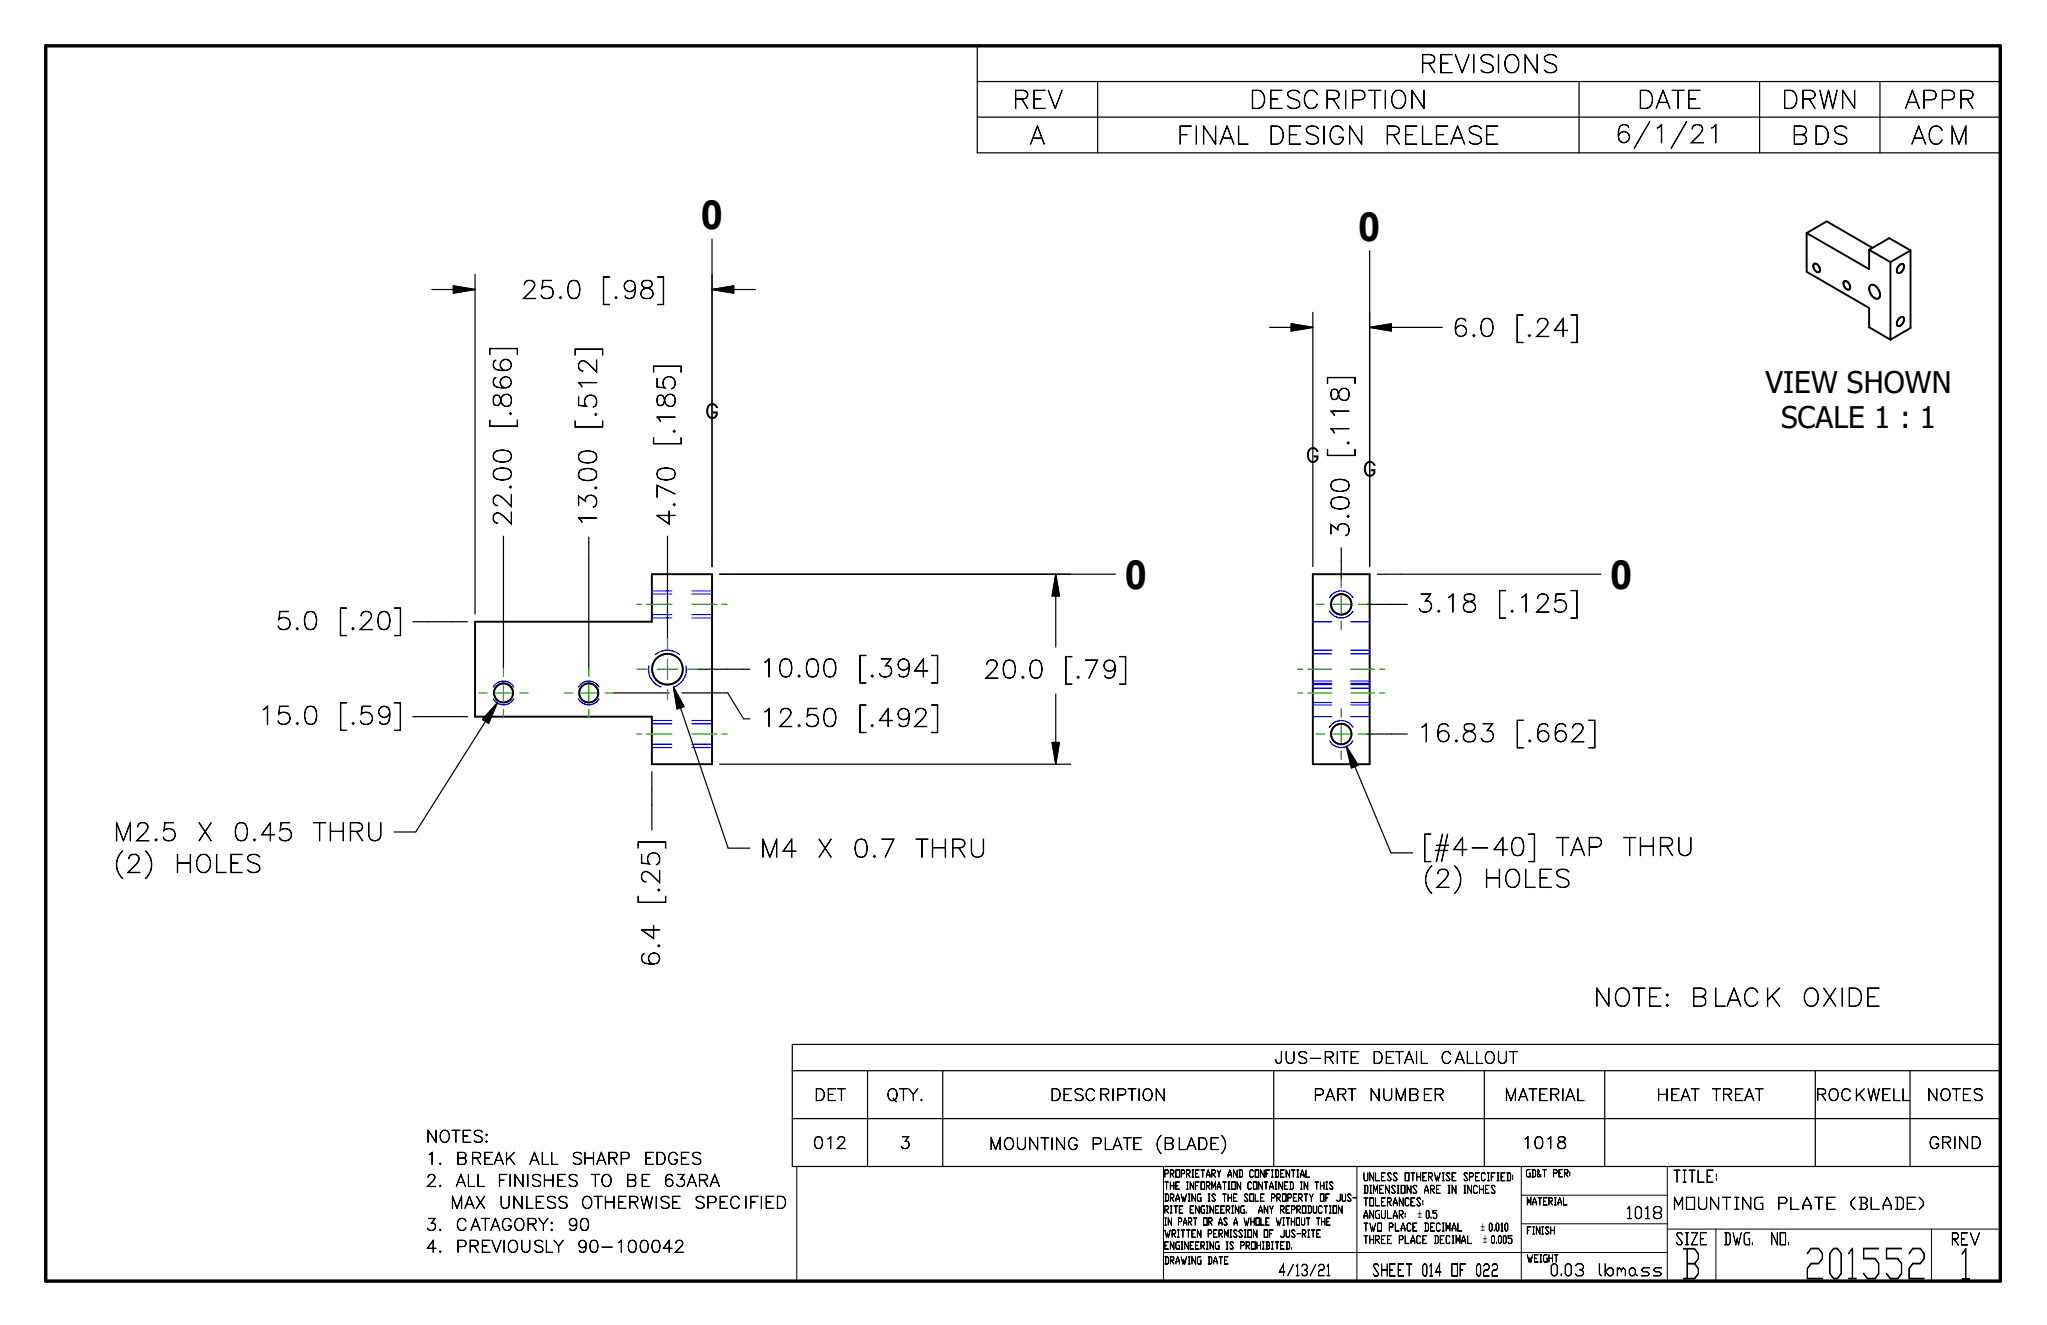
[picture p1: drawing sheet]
<svg xmlns="http://www.w3.org/2000/svg" width="432mm" height="279mm" viewBox="0 0 432 279" stroke-linecap="round" stroke-linejoin="round" font-family="sans-serif">
<g fill="none" stroke="#000" stroke-width=".41">
<path d="M381.1 49.1l4.2-2.4 9.7 5.6M381.1 49.1v8.2l13.2 7.6v4.1l4.5 2.6M381.1 49.1l13.2 7.7v-4.1M382.6 55.7a1.09 1.09 0 0 1 1.1 .5 1.09 1.09 0 0 1 0 1.2 1.22 1.22 0 0 1-1.1-1.7zM389 59.4a1.1 1.1 0 0 1 1.2 1.4 .83 .83 0 0 1-.9 .1 .83 .83 0 0 1-.4-.8zM394.3 52.7l4.2-2.5 4.5 2.6M394.3 52.7l4.5 2.6M398.8 55.3v16.3M400.6 56a.58 .58 0 0 1 .9-.3 .58 .58 0 0 1 .1 .9 1.1 1.1 0 0 1-1.3 .9 1.24 1.24 0 0 1 .3-1.5zM403 52.8v16.4l-4.2 2.4M403 52.8l-4.2 2.5M394.5 60.2a1.19 1.19 0 0 1 1.7 .8 1.4 1.4 0 0 1 0 2 2.03 2.03 0 0 1-1.7-2.8z"/>
<path d="M400.6 67.1a.58 .58 0 0 1 .9-.2 .58 .58 0 0 1 .1 .8 1.1 1.1 0 0 1-1.3 1 1.24 1.24 0 0 1 .3-1.6zM100.2 131.1h37.3v-10h12.7v40h-12.7v-10h-37.3zM276.9 121.1h12v40h-12z"/>
<circle cx="282.9" cy="127.4" r="2.16"/>
<circle cx="106.2" cy="146.1" r="2.01"/>
<circle cx="124.2" cy="146.1" r="2.02"/>
<circle cx="140.8" cy="141.1" r="3.2"/>
<circle cx="282.9" cy="154.8" r="2.16"/>
</g>
<g fill="none" stroke="#00f" stroke-width=".25">
<path d="M137.5 129.6h4.2M137.5 125.3h4.2M137.5 130.3h4.2M137.5 124.6h4.2M138.2 138a4 4 0 0 1 5.2 0M146 129.6h4.2M146 125.3h4.2M146 130.3h4.2M146 124.6h4.2M276.9 131.1h4M276.9 137.9h4M276.9 137.1h4"/>
<path d="M280.5 128.9a2.83 2.83 0 0 0 4.9 0M280.5 126a2.84 2.84 0 0 1 4.9 0M284.9 131.1h4M284.9 137.9h4M284.9 137.1h4M104 144.9a2.49 2.49 0 0 1 4.4 0M104 147.4a2.48 2.48 0 0 0 4.4 0M122 147.4a2.48 2.48 0 0 0 4.4 0M122 144.9a2.49 2.49 0 0 1 4.4 0M136.9 140.4a3.9 3.9 0 0 0 2.5 4.5M137.5 156.9h4.2M137.5 152.6h4.2"/>
<path d="M137.5 157.6h4.2M137.5 151.9h4.2M144.7 140.4a4 4 0 0 1-2.6 4.5M146 156.9h4.2M146 152.6h4.2M146 157.6h4.2M146 151.9h4.2M276.9 148.6h4M276.9 151.1h4M276.9 144.1h4M276.9 148.1h4M276.9 143.6h4"/>
<path d="M276.9 144.4h4M276.9 145.1h4M280.5 156.2a2.83 2.83 0 0 0 4.9 0M280.5 153.4a2.84 2.84 0 0 1 4.9 0M284.9 148.6h4M284.9 151.1h4M284.9 144.1h4M284.9 148.1h4M284.9 143.6h4M284.9 144.4h4M284.9 145.1h4"/>
</g>
<path d="M9.6 9.7h412.3v260.4h-412.3z" fill="none" stroke="#000" stroke-width=".71"/>
<path d="M168.1 246h253.8v24.1h-253.8zM245.4 246v24.1M286.2 246v24.1M320.9 252h30.8M320.9 258.1h30.8M320.9 246v24.1M351.7 259.2h70.2M351.7 246v24.1M362 259.2v10.9M407.4 259.2v10.9M245.4 264.1h106.3" fill="none" stroke="#000" stroke-width=".21"/>
<g fill="none" stroke="#000" stroke-width=".25">
<path d="M206.2 9.7h215.7v22.5h-215.7zM206.2 17.2h215.7M231.5 17.2v15M333.1 17.2v15M371.2 17.2v15M396.6 17.2v15M206.2 24.7h215.7M100.2 57.9v71.6M150.2 50.4v69.1M288.9 52.9v66.6M91.1 61h9.1M95.6 60.3l4.6 .7-4.6 .8z"/>
<path d="M150.2 61h9.1M150.2 61l4.6-.7v1.5zM267.8 69h9.1M272.4 68.3l4.5 .7-4.5 .8zM276.9 65.9v53.6M288.9 69h15.4M288.9 69l4.6-.7v1.5zM106.2 113.1v27.8M124.2 113.2v27.7M140.8 113.1v14.2M282.9 115.5v6.6M87.1 131.1h11.5"/>
<path d="M140.8 127.5v7.2M151.8 121.1h83.5M222.7 121.1v15.3M222.7 121.1l.8 4.6h-1.6zM288.3 127.4h8.6M290.5 121.1h47.2M87.1 151.1h11.5M104.9 148.2l-17.2 27.2h-4.6M104.9 148.2l-1.8 4.3-1.3-.8zM129.4 146.1h11.3M140.9 146.1h.3M142.1 144.9l11.5 33.9h4.6"/>
<path d="M142.1 144.9l2.2 4.1-1.5 .5zM143.8 146.1h9.7l3.3 5.5h1.4M147.2 141.1h11M221.9 156.6h1.6l-.8 4.5zM222.7 146.3v14.8M284 157.4l9.4 22.4h4.6M284 157.4l2.5 3.9-1.4 .6zM288.3 154.8h8.6M137.5 162.7v12.3M151.8 161.1h74.1M167.1 220.2h254.8v25.8h-254.8zM167.1 225.8h254.8"/>
<path d="M167.1 235.9h254.8M183 225.8v20.2M198.9 225.8v20.2M268.7 225.8v20.2M313.1 225.8v20.2M338.5 225.8v20.2M382.9 225.8v20.2M402.9 225.8v20.2"/>
</g>
<path d="M95.6 60.3l4.6 .7-4.6 .8zM150.2 61l4.6-.7v1.5zM272.4 68.3l4.5 .7-4.5 .8zM288.9 69l4.6-.7v1.5zM222.7 121.1l.8 4.6h-1.6zM104.9 148.2l-1.8 4.3-1.3-.8zM142.1 144.9l2.2 4.1-1.5 .5zM221.9 156.6h1.6l-.8 4.5zM284 157.4l2.5 3.9-1.4 .6z" fill="#000" stroke="#000" stroke-width=".25"/>
<g fill="none" stroke="#23a718" stroke-width=".25">
<path d="M134.3 127.4h1.1M136.4 127.4h5.3M140.8 134.7v2.1M140.8 139v4.3M146 127.4h5.2M152.3 127.4h1.1M277.6 127.4h1.8M281.1 127.4h3.6M282.9 122.1v1.8M282.9 125.7v3.5M282.9 131v1.8M286.5 127.4h1.8"/>
<path d="M101 146.1h1.7M104.5 146.1h3.4M106.2 140.9v1.8M106.2 144.4v3.5M106.2 149.6v1.7M109.7 146.1h1.7M119 146.1h1.7M122.5 146.1h3.4M124.2 140.9v1.8M124.2 144.4v3.5M124.2 149.6v1.7M127.7 146.1h1.7"/>
<path d="M134.3 154.8h1.1M134.4 141.1h2.1M136.4 154.8h5.3M138.6 141.1h4.3M140.8 145.4v2.1M145.1 141.1h2.1M146 154.8h5.2M152.3 154.8h1.1M273.8 141.1h1M273.8 146.1h1M275.9 141.1h5M275.9 146.1h5"/>
<path d="M277.6 154.8h1.8M281.1 154.8h3.6M282.9 149.4v1.8M282.9 153v3.6M282.9 158.3v1.8M284.9 141.1h5.1M284.9 146.1h5.1M286.5 154.8h1.8M291 141.1h1.1M291 146.1h1.1"/>
</g>
<g font-size="8.8">
<text x="380.5" y="269.6">201552</text>
<text x="413.1" y="269.7">1</text>
</g>
<text font-size="8.7" x="354.3" y="269.6">B</text>
<g font-size="8.5">
<text x="147.8" y="48.3">0</text>
<text x="286.5" y="50.8">0</text>
<text x="237.3" y="124.1">0</text>
<text x="339.7" y="124.1">0</text>
</g>
<g font-size="6.3">
<text x="372.4" y="82.8">VIEW SHOWN</text>
<text x="375.7" y="90.3">SCALE 1 : 1</text>
</g>
<g font-size="5.2">
<text x="299.3" y="15.3">REVISIONS</text>
<text x="213.5" y="22.9">REV</text>
<text x="263.4" y="22.9">DESCRIPTION</text>
<text x="345.3" y="22.9">DATE</text>
<text x="375.7" y="22.9">DRWN</text>
<text x="401.7" y="22.9">APPR</text>
<text x="217.2" y="30.4">A</text>
<text x="248.2" y="30.4">FINAL</text>
<text x="267.4" y="30.4">DESIGN</text>
<text x="291.9" y="30.4">RELEASE</text>
<text x="340.6" y="30.1">6/1/21</text>
<text x="377.7" y="30.4">BDS</text>
<text x="403.1" y="30.4">ACM</text>
<text x="109.9" y="63">25.0</text>
<text x="126.7" y="63">[.98]</text>
<text x="306.2" y="71">6.0</text>
<text x="319.4" y="71">[.24]</text>
<text x="107.9" y="90.4" transform="rotate(-90 107.9 90.4)">[.866]</text>
<text x="125.9" y="90.6" transform="rotate(-90 125.9 90.6)">[.512]</text>
<text x="142.4" y="94.2" transform="rotate(-90 142.4 94.2)">[.185]</text>
<text x="284.6" y="96.6" transform="rotate(-90 284.6 96.6)">[.118]</text>
<text x="107.9" y="111.1" transform="rotate(-90 107.9 111.1)">22.00</text>
<text x="125.9" y="111.3" transform="rotate(-90 125.9 111.3)">13.00</text>
<text x="142.4" y="111.1" transform="rotate(-90 142.4 111.1)">4.70</text>
<text x="284.6" y="113.5" transform="rotate(-90 284.6 113.5)">3.00</text>
<text x="298.8" y="129.1">3.18</text>
<text x="315.8" y="129.1">[.125]</text>
<text x="58.1" y="132.8">5.0</text>
<text x="71.2" y="132.8">[.20]</text>
<text x="160.2" y="142.7">10.00</text>
<text x="180.8" y="142.7">[.394]</text>
<text x="207.4" y="143">20.0</text>
<text x="224.3" y="143">[.79]</text>
<text x="54.4" y="152.7">15.0</text>
<text x="71.3" y="152.7">[.59]</text>
<text x="160.2" y="153.2">12.50</text>
<text x="180.8" y="153.2">[.492]</text>
<text x="298.8" y="156.4">16.83</text>
<text x="319.5" y="156.4">[.662]</text>
<text x="23.8" y="177.3">M2.5</text>
<text x="41.4" y="177.3">X</text>
<text x="49.1" y="177.3">0.45</text>
<text x="65.9" y="177.3">THRU</text>
<text x="23.8" y="184">(2)</text>
<text x="36.7" y="184">HOLES</text>
<text x="160.2" y="180.8">M4</text>
<text x="172.2" y="180.8">X</text>
<text x="179.8" y="180.8">0.7</text>
<text x="193" y="180.8">THRU</text>
<text x="300" y="180.4">[#4-40]</text>
<text x="328.1" y="180.4">TAP</text>
<text x="342.3" y="180.4">THRU</text>
<text x="139.1" y="190.8" transform="rotate(-90 139.1 190.8)">[.25]</text>
<text x="300" y="187.1">(2)</text>
<text x="312.8" y="187.1">HOLES</text>
<text x="139.1" y="204" transform="rotate(-90 139.1 204)">6.4</text>
<text x="336.1" y="212.2">NOTE:</text>
<text x="356.5" y="212.2">BLACK</text>
<text x="380" y="212.2">OXIDE</text>
</g>
<g font-size="4.1">
<text x="148.7" y="88.2">G</text>
<text x="275.4" y="97.5">G</text>
<text x="287.4" y="100.4">G</text>
</g>
<g font-size="3.5">
<text x="352.8" y="249.3">TITLE:</text>
<text x="342.9" y="257">1018</text>
<text x="352.8" y="255">MOUNTING</text>
<text x="374.8" y="255">PLATE</text>
<text x="390" y="255">(BLADE)</text>
<text x="353.3" y="262.5">SIZE</text>
<text x="363.5" y="262.5">DWG.</text>
<text x="373.5" y="262.5">NO.</text>
<text x="411.5" y="262.5">REV</text>
<text x="289.4" y="269.1">SHEET 014 OF 022</text>
<text x="326.8" y="269">0.03</text>
<text x="337" y="269">lbmass</text>
</g>
<g font-size="3.4">
<text x="268.9" y="224.2">JUS-RITE</text>
<text x="289.4" y="224.2">DETAIL</text>
<text x="303.8" y="224.2">CALLOUT</text>
<text x="171.7" y="232.1">DET</text>
<text x="186.9" y="232.1">QTY.</text>
<text x="221.4" y="232.1">DESCRIPTION</text>
<text x="277" y="232.1">PART</text>
<text x="288.7" y="232.1">NUMBER</text>
<text x="317.3" y="232.1">MATERIAL</text>
<text x="349.4" y="232.1">HEAT</text>
<text x="361.1" y="232.1">TREAT</text>
<text x="382.9" y="232.1">ROCKWELL</text>
<text x="406.4" y="232.1">NOTES</text>
<text x="89.8" y="240.9">NOTES:</text>
<text x="89.8" y="245.5">1.</text>
<text x="96.1" y="245.5">BREAK</text>
<text x="111.6" y="245.5">ALL</text>
<text x="120.4" y="245.5">SHARP</text>
<text x="135.8" y="245.5">EDGES</text>
<text x="171.5" y="242.2">012</text>
<text x="189.7" y="242.2">3</text>
<text x="208.6" y="242.4">MOUNTING</text>
<text x="230.1" y="242.4">PLATE</text>
<text x="243.6" y="242.4">(BLADE)</text>
<text x="321" y="242.2">1018</text>
<text x="406.8" y="242.2">GRIND</text>
<text x="89.8" y="250.2">2.</text>
<text x="96.1" y="250.2">ALL</text>
<text x="104.9" y="250.2">FINISHES</text>
<text x="124.6" y="250.2">TO</text>
<text x="131.9" y="250.2">BE</text>
<text x="139.9" y="250.2">63ARA</text>
<text x="94.9" y="254.8">MAX</text>
<text x="105.2" y="254.8">UNLESS</text>
<text x="122.5" y="254.8">OTHERWISE</text>
<text x="146.3" y="254.8">SPECIFIED</text>
<text x="89.8" y="259.5">3.</text>
<text x="96.1" y="259.5">CATAGORY:</text>
<text x="119.6" y="259.5">90</text>
<text x="89.8" y="264.1">4.</text>
<text x="96.1" y="264.1">PREVIOUSLY</text>
<text x="121.6" y="264.1">90-100042</text>
</g>
<text font-size="3.3" x="269.6" y="269">4/13/21</text>
<g font-size="2.3">
<text x="287.5" y="249">UNLESS OTHERWISE SPECIFIED:</text>
<text x="287.5" y="251.6">DIMENSIONS ARE IN INCHES</text>
<text x="287.5" y="254.3">TOLERANCES:</text>
<text x="287.5" y="256.9">ANGULAR:</text>
<text x="287.5" y="259.6">TWO PLACE DECIMAL</text>
<text x="287.5" y="262.2">THREE PLACE DECIMAL</text>
</g>
<g font-size="2.2">
<text x="299.1" y="256.8">`0.5</text>
<text x="312.4" y="259.5">`0.010</text>
<text x="312.8" y="262.2">` 0.005</text>
</g>
<g font-size="2.1">
<text x="245.5" y="248.2">PROPRIETARY AND CONFIDENTIAL</text>
<text x="245.5" y="250.8">THE INFORMATION CONTAINED IN THIS</text>
<text x="321.8" y="248.2">GD&amp;T PER:</text>
<text x="245.5" y="253.3">DRAWING IS THE SOLE PROPERTY OF JUS-</text>
<text x="245.5" y="255.8">RITE ENGINEERING.</text>
<text x="265.3" y="255.8">ANY REPRODUCTION</text>
<text x="322" y="254.1">MATERIAL</text>
<text x="245.5" y="260.9">WRITTEN PERMISSION OF JUS-RITE</text>
<text x="245.5" y="263.4">ENGINEERING IS PROHIBITED.</text>
<text x="245.5" y="258.4">IN PART OR AS A WHOLE WITHOUT THE</text>
<text x="322" y="260.2">FINISH</text>
<text x="245.5" y="266.5">DRAWING DATE</text>
<text x="322" y="266.1">WEIGHT</text>
</g>
</svg>
